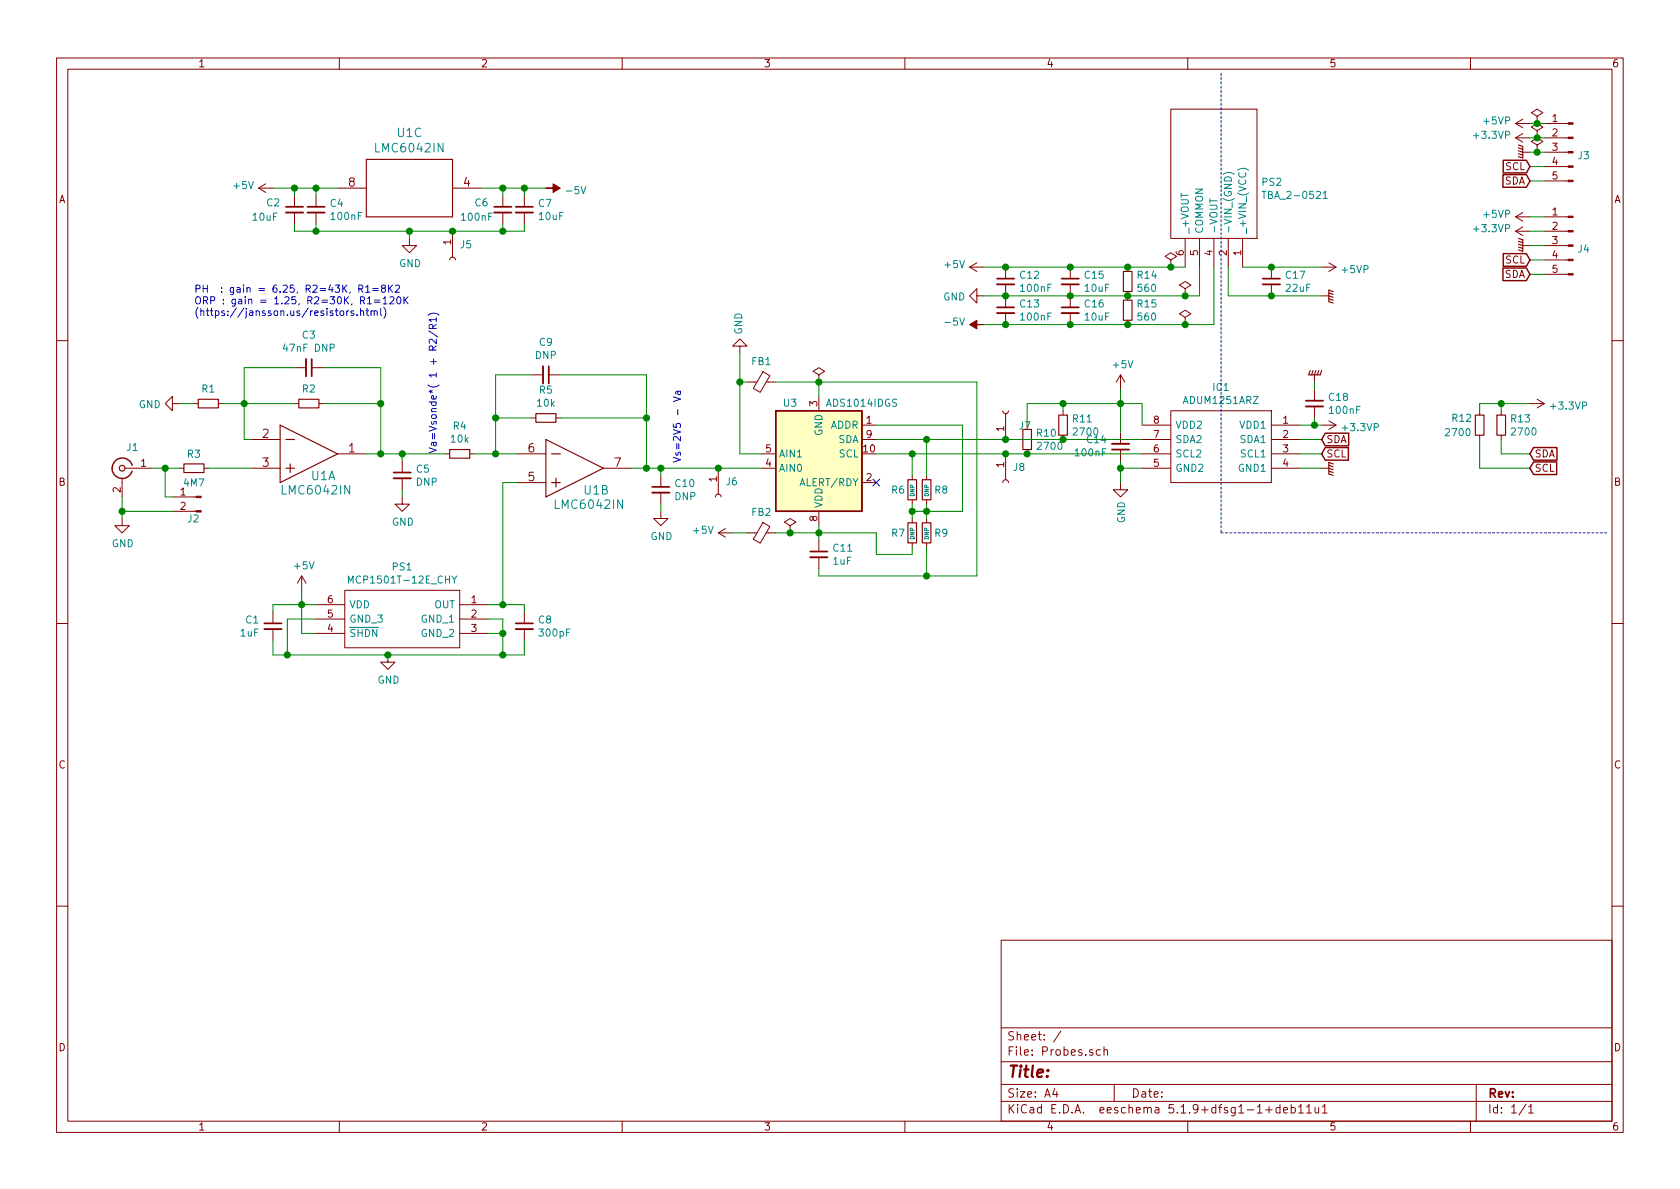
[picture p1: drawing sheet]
EESchema Schematic File Version 4
EELAYER 30 0
EELAYER END
$Descr A4 11693 8268
encoding utf-8
Sheet 1 1
Title ""
Date ""
Rev ""
Comp ""
Comment1 ""
Comment2 ""
Comment3 ""
Comment4 ""
$EndDescr
$Comp
L archive:Connector_Conn_01x05_Male J3
U 1 1
P 10950 1050
F 0 "J3" H 10922 1028 50  0000 R CNN
F 1 "Conn_01x05_Male" H 10922 983 50  0001 R CNN
F 2 "Connector_JST:JST_PH_S5B-PH-K_1x05_P2.00mm_Horizontal" H 10950 1050 50  0001 C CNN
F 3 "~" H 10950 1050 50  0001 C CNN
	1    10950 1050
	-1   0    0    -1  
$EndComp
$Comp
L archive:Connector_Conn_01x05_Male J4
U 1 1
P 10950 1700
F 0 "J4" H 10922 1678 50  0000 R CNN
F 1 "Conn_01x05_Male" H 10922 1633 50  0001 R CNN
F 2 "Connector_JST:JST_PH_S5B-PH-K_1x05_P2.00mm_Horizontal" H 10950 1700 50  0001 C CNN
F 3 "~" H 10950 1700 50  0001 C CNN
	1    10950 1700
	-1   0    0    -1  
$EndComp
$Comp
L archive:SamacSys_Parts_TBA_2-0521 PS2
U 1 1
P 8650 1850
F 0 "PS2" V 9238 1978 50  0000 L CNN
F 1 "TBA_2-0521" V 9147 1978 50  0000 L CNN
F 2 "SamacSys_Parts:TBA20521" H 9800 1950 50  0001 L CNN
F 3 "https://tracopower.com/tba2-datasheet/" H 9800 1850 50  0001 L CNN
F 4 "2 Watt DC/DC converter, industrial, +/-10% input, short circuit protection, unregulated, encapsulated, SIP-7" H 9800 1750 50  0001 L CNN "Description"
F 5 "10.55" H 9800 1650 50  0001 L CNN "Height"
F 6 "495-TBA2-0521" H 9800 1550 50  0001 L CNN "Mouser Part Number"
F 7 "https://www.mouser.co.uk/ProductDetail/TRACO-Power/TBA-2-0521?qs=byeeYqUIh0Njv7FqgI6Czg%3D%3D" H 9800 1450 50  0001 L CNN "Mouser Price/Stock"
F 8 "Traco Power" H 9800 1350 50  0001 L CNN "Manufacturer_Name"
F 9 "TBA 2-0521" H 9800 1250 50  0001 L CNN "Manufacturer_Part_Number"
	1    8650 1850
	0    1    -1   0   
$EndComp
$Comp
L archive:SamacSys_Parts_ADUM1251ARZ IC1
U 1 1
P 9050 2950
F 0 "IC1" H 9600 3215 50  0000 C CNN
F 1 "ADUM1251ARZ" H 9600 3124 50  0000 C CNN
F 2 "SamacSys_Parts:SOIC127P600X175-8N" H 10000 3050 50  0001 L CNN
F 3 "https://datasheet.datasheetarchive.com/originals/distributors/Datasheets-DGA3/264898.pdf" H 10000 2950 50  0001 L CNN
F 4 "Hot Swappable, Dual I2C Isolators" H 10000 2850 50  0001 L CNN "Description"
F 5 "1.75" H 10000 2750 50  0001 L CNN "Height"
F 6 "Analog Devices" H 10000 2650 50  0001 L CNN "Manufacturer_Name"
F 7 "ADUM1251ARZ" H 10000 2550 50  0001 L CNN "Manufacturer_Part_Number"
F 8 "584-ADUM1251ARZ" H 10000 2450 50  0001 L CNN "Mouser Part Number"
F 9 "https://www.mouser.co.uk/ProductDetail/Analog-Devices/ADUM1251ARZ?qs=WIvQP4zGani5W7Ldr0QsZA%3D%3D" H 10000 2350 50  0001 L CNN "Mouser Price/Stock"
F 10 "ADUM1251ARZ" H 10000 2250 50  0001 L CNN "Arrow Part Number"
F 11 "https://www.arrow.com/en/products/adum1251arz/analog-devices?region=nac" H 10000 2150 50  0001 L CNN "Arrow Price/Stock"
	1    9050 2950
	-1   0    0    -1  
$EndComp
$Comp
L archive:Analog_ADC_ADS1014IDGS U3
U 1 1
P 5700 3150
F 0 "U3" H 5500 2800 50  0000 C CNN
F 1 "ADS1014IDGS" H 6000 2800 50  0000 C CNN
F 2 "Package_SO:VSSOP-10_3x3mm_P0.5mm" H 5700 2650 50  0001 C CNN
F 3 "http://www.ti.com/lit/ds/symlink/ads1015.pdf" H 5650 2250 50  0001 C CNN
	1    5700 3150
	1    0    0    1   
$EndComp
$Comp
L archive:LMC6042IN_LMC6042IN_NOPB U1
U 1 1
P 2150 3150
F 0 "U1" H 2250 3000 60  0000 C CNN
F 1 "LMC6042IN" H 2200 2900 60  0000 C CNN
F 2 "Package_DIP:DIP-8_W7.62mm_LongPads" H 2150 3090 60  0001 C CNN
F 3 "" H 2150 3150 60  0000 C CNN
	1    2150 3150
	1    0    0    -1  
$EndComp
$Comp
L archive:LMC6042IN_LMC6042IN_NOPB U1
U 2 1
P 4000 3250
F 0 "U1" H 4150 3100 60  0000 C CNN
F 1 "LMC6042IN" H 4100 3000 60  0000 C CNN
F 2 "Package_DIP:DIP-8_W7.62mm_LongPads" H 4000 3190 60  0001 C CNN
F 3 "" H 4000 3250 60  0000 C CNN
	2    4000 3250
	1    0    0    -1  
$EndComp
$Comp
L archive:Device_Ferrite_Bead_Small FB2
U 1 1
P 5300 3700
F 0 "FB2" V 5155 3700 50  0000 C CNN
F 1 "Ferrite_Bead_Small" V 5154 3700 50  0001 C CNN
F 2 "Inductor_SMD:L_0805_2012Metric_Pad1.15x1.40mm_HandSolder" V 5230 3700 50  0001 C CNN
F 3 "~" H 5300 3700 50  0001 C CNN
	1    5300 3700
	0    1    1    0   
$EndComp
$Comp
L archive:Device_Ferrite_Bead_Small FB1
U 1 1
P 5300 2650
F 0 "FB1" V 5155 2650 50  0000 C CNN
F 1 "Ferrite_Bead_Small" V 5154 2650 50  0001 C CNN
F 2 "Inductor_SMD:L_0805_2012Metric_Pad1.15x1.40mm_HandSolder" V 5230 2650 50  0001 C CNN
F 3 "~" H 5300 2650 50  0001 C CNN
	1    5300 2650
	0    1    1    0   
$EndComp
Text GLabel 10650 1150 0    50   Input ~ 0
SCL
Text GLabel 10650 1250 0    50   Input ~ 0
SDA
$Comp
L archive:power_+5VP #PWR020
U 1 1
P 10650 850
F 0 "#PWR020" H 10650 700 50  0001 C CNN
F 1 "+5VP" V 10665 978 50  0000 L CNN
F 2 "" H 10650 850 50  0001 C CNN
F 3 "" H 10650 850 50  0001 C CNN
	1    10650 850 
	0    -1   -1   0   
$EndComp
$Comp
L archive:power_+3.3VP #PWR021
U 1 1
P 10650 950
F 0 "#PWR021" H 10800 900 50  0001 C CNN
F 1 "+3.3VP" V 10665 1078 50  0000 L CNN
F 2 "" H 10650 950 50  0001 C CNN
F 3 "" H 10650 950 50  0001 C CNN
	1    10650 950 
	0    -1   -1   0   
$EndComp
$Comp
L archive:power_GNDPWR #PWR022
U 1 1
P 10650 1050
F 0 "#PWR022" H 10650 850 50  0001 C CNN
F 1 "GNDPWR" V 10654 941 50  0001 R CNN
F 2 "" H 10650 1000 50  0001 C CNN
F 3 "" H 10650 1000 50  0001 C CNN
	1    10650 1050
	0    1    1    0   
$EndComp
Text GLabel 10650 1800 0    50   Input ~ 0
SCL
Text GLabel 10650 1900 0    50   Input ~ 0
SDA
$Comp
L archive:power_+5VP #PWR023
U 1 1
P 10650 1500
F 0 "#PWR023" H 10650 1350 50  0001 C CNN
F 1 "+5VP" V 10665 1628 50  0000 L CNN
F 2 "" H 10650 1500 50  0001 C CNN
F 3 "" H 10650 1500 50  0001 C CNN
	1    10650 1500
	0    -1   -1   0   
$EndComp
$Comp
L archive:power_+3.3VP #PWR024
U 1 1
P 10650 1600
F 0 "#PWR024" H 10800 1550 50  0001 C CNN
F 1 "+3.3VP" V 10665 1728 50  0000 L CNN
F 2 "" H 10650 1600 50  0001 C CNN
F 3 "" H 10650 1600 50  0001 C CNN
	1    10650 1600
	0    -1   -1   0   
$EndComp
$Comp
L archive:power_GNDPWR #PWR025
U 1 1
P 10650 1700
F 0 "#PWR025" H 10650 1500 50  0001 C CNN
F 1 "GNDPWR" V 10654 1591 50  0001 R CNN
F 2 "" H 10650 1650 50  0001 C CNN
F 3 "" H 10650 1650 50  0001 C CNN
	1    10650 1700
	0    1    1    0   
$EndComp
Wire Wire Line
	10650 1500 10750 1500
Wire Wire Line
	10750 1600 10650 1600
Wire Wire Line
	10650 1700 10750 1700
Wire Wire Line
	10750 1800 10650 1800
Wire Wire Line
	10650 1900 10750 1900
Wire Wire Line
	10650 1250 10750 1250
Wire Wire Line
	10750 1150 10650 1150
Wire Wire Line
	10650 1050 10700 1050
Wire Wire Line
	10650 950  10700 950 
Wire Wire Line
	10750 850  10700 850 
$Comp
L archive:Device_C_Small C12
U 1 1
P 7000 1950
F 0 "C12" H 7092 1996 50  0000 L CNN
F 1 "100nF" H 7092 1905 50  0000 L CNN
F 2 "Capacitor_SMD:C_0805_2012Metric_Pad1.18x1.45mm_HandSolder" H 7000 1950 50  0001 C CNN
F 3 "~" H 7000 1950 50  0001 C CNN
	1    7000 1950
	1    0    0    -1  
$EndComp
$Comp
L archive:Device_C_Small C15
U 1 1
P 7450 1950
F 0 "C15" H 7542 1996 50  0000 L CNN
F 1 "10uF" H 7542 1905 50  0000 L CNN
F 2 "Capacitor_SMD:C_0805_2012Metric_Pad1.18x1.45mm_HandSolder" H 7450 1950 50  0001 C CNN
F 3 "~" H 7450 1950 50  0001 C CNN
	1    7450 1950
	1    0    0    -1  
$EndComp
$Comp
L archive:Device_C_Small C16
U 1 1
P 7450 2150
F 0 "C16" H 7542 2196 50  0000 L CNN
F 1 "10uF" H 7542 2105 50  0000 L CNN
F 2 "Capacitor_SMD:C_0805_2012Metric_Pad1.18x1.45mm_HandSolder" H 7450 2150 50  0001 C CNN
F 3 "~" H 7450 2150 50  0001 C CNN
	1    7450 2150
	1    0    0    -1  
$EndComp
$Comp
L archive:Device_C_Small C13
U 1 1
P 7000 2150
F 0 "C13" H 7092 2196 50  0000 L CNN
F 1 "100nF" H 7092 2105 50  0000 L CNN
F 2 "Capacitor_SMD:C_0805_2012Metric_Pad1.18x1.45mm_HandSolder" H 7000 2150 50  0001 C CNN
F 3 "~" H 7000 2150 50  0001 C CNN
	1    7000 2150
	1    0    0    -1  
$EndComp
$Comp
L archive:Device_C_Small C17
U 1 1
P 8850 1950
F 0 "C17" H 8942 1996 50  0000 L CNN
F 1 "22uF" H 8942 1905 50  0000 L CNN
F 2 "Capacitor_SMD:C_0805_2012Metric_Pad1.18x1.45mm_HandSolder" H 8850 1950 50  0001 C CNN
F 3 "~" H 8850 1950 50  0001 C CNN
	1    8850 1950
	1    0    0    -1  
$EndComp
$Comp
L archive:Device_C_Small C18
U 1 1
P 9150 2800
F 0 "C18" H 9242 2846 50  0000 L CNN
F 1 "100nF" H 9242 2755 50  0000 L CNN
F 2 "Capacitor_SMD:C_0805_2012Metric_Pad1.18x1.45mm_HandSolder" H 9150 2800 50  0001 C CNN
F 3 "~" H 9150 2800 50  0001 C CNN
	1    9150 2800
	1    0    0    -1  
$EndComp
$Comp
L archive:Device_C_Small C14
U 1 1
P 7800 3100
F 0 "C14" H 7891 3054 50  0000 L CNN
F 1 "100nF" H 7891 3145 50  0000 L CNN
F 2 "Capacitor_SMD:C_0805_2012Metric_Pad1.18x1.45mm_HandSolder" H 7800 3100 50  0001 C CNN
F 3 "~" H 7800 3100 50  0001 C CNN
	1    7800 3100
	-1   0    0    1   
$EndComp
$Comp
L archive:Device_C_Small C10
U 1 1
P 4600 3400
F 0 "C10" H 4692 3446 50  0000 L CNN
F 1 "DNP" H 4692 3355 50  0000 L CNN
F 2 "Capacitor_SMD:C_0805_2012Metric_Pad1.18x1.45mm_HandSolder" H 4600 3400 50  0001 C CNN
F 3 "~" H 4600 3400 50  0001 C CNN
	1    4600 3400
	1    0    0    -1  
$EndComp
$Comp
L archive:Device_C_Small C9
U 1 1
P 3800 2600
F 0 "C9" V 3571 2600 50  0000 C CNN
F 1 "DNP" V 3662 2600 50  0000 C CNN
F 2 "Capacitor_SMD:C_0805_2012Metric_Pad1.18x1.45mm_HandSolder" H 3800 2600 50  0001 C CNN
F 3 "~" H 3800 2600 50  0001 C CNN
	1    3800 2600
	0    1    1    0   
$EndComp
$Comp
L archive:Device_C_Small C5
U 1 1
P 2800 3300
F 0 "C5" H 2892 3346 50  0000 L CNN
F 1 "DNP" H 2892 3255 50  0000 L CNN
F 2 "Capacitor_SMD:C_0805_2012Metric_Pad1.18x1.45mm_HandSolder" H 2800 3300 50  0001 C CNN
F 3 "~" H 2800 3300 50  0001 C CNN
	1    2800 3300
	1    0    0    -1  
$EndComp
$Comp
L archive:Device_C_Small C3
U 1 1
P 2150 2550
F 0 "C3" V 1921 2550 50  0000 C CNN
F 1 "47nF DNP" V 2012 2550 50  0000 C CNN
F 2 "Capacitor_SMD:C_0805_2012Metric_Pad1.18x1.45mm_HandSolder" H 2150 2550 50  0001 C CNN
F 3 "~" H 2150 2550 50  0001 C CNN
	1    2150 2550
	0    1    1    0   
$EndComp
$Comp
L archive:Device_C_Small C1
U 1 1
P 1900 4350
F 0 "C1" H 1808 4396 50  0000 R CNN
F 1 "1uF" H 1808 4305 50  0000 R CNN
F 2 "Capacitor_SMD:C_0805_2012Metric_Pad1.18x1.45mm_HandSolder" H 1900 4350 50  0001 C CNN
F 3 "~" H 1900 4350 50  0001 C CNN
	1    1900 4350
	1    0    0    -1  
$EndComp
$Comp
L archive:Device_C_Small C4
U 1 1
P 2200 1450
F 0 "C4" H 2292 1496 50  0000 L CNN
F 1 "100nF" H 2292 1405 50  0000 L CNN
F 2 "Capacitor_SMD:C_0805_2012Metric_Pad1.18x1.45mm_HandSolder" H 2200 1450 50  0001 C CNN
F 3 "~" H 2200 1450 50  0001 C CNN
	1    2200 1450
	1    0    0    -1  
$EndComp
$Comp
L archive:Device_C_Small C2
U 1 1
P 2050 1450
F 0 "C2" H 1850 1500 50  0000 L CNN
F 1 "10uF" H 1750 1400 50  0000 L CNN
F 2 "Capacitor_SMD:C_0805_2012Metric_Pad1.18x1.45mm_HandSolder" H 2050 1450 50  0001 C CNN
F 3 "~" H 2050 1450 50  0001 C CNN
	1    2050 1450
	1    0    0    -1  
$EndComp
$Comp
L archive:Device_C_Small C11
U 1 1
P 5700 3850
F 0 "C11" H 5792 3896 50  0000 L CNN
F 1 "1uF" H 5792 3805 50  0000 L CNN
F 2 "Capacitor_SMD:C_0805_2012Metric_Pad1.18x1.45mm_HandSolder" H 5700 3850 50  0001 C CNN
F 3 "~" H 5700 3850 50  0001 C CNN
	1    5700 3850
	1    0    0    -1  
$EndComp
$Comp
L archive:power_+5VP #PWR016
U 1 1
P 9200 1850
F 0 "#PWR016" H 9200 1700 50  0001 C CNN
F 1 "+5VP" V 9215 1978 50  0000 L CNN
F 2 "" H 9200 1850 50  0001 C CNN
F 3 "" H 9200 1850 50  0001 C CNN
	1    9200 1850
	0    1    1    0   
$EndComp
$Comp
L archive:power_GNDPWR #PWR017
U 1 1
P 9200 2050
F 0 "#PWR017" H 9200 1850 50  0001 C CNN
F 1 "GNDPWR" V 9205 1942 50  0001 R CNN
F 2 "" H 9200 2000 50  0001 C CNN
F 3 "" H 9200 2000 50  0001 C CNN
	1    9200 2050
	0    -1   -1   0   
$EndComp
Wire Wire Line
	9200 1850 8850 1850
Wire Wire Line
	8850 1850 8650 1850
Connection ~ 8850 1850
Wire Wire Line
	8550 1850 8550 2050
Wire Wire Line
	8550 2050 8850 2050
Wire Wire Line
	8850 2050 9200 2050
Connection ~ 8850 2050
Wire Wire Line
	7450 2050 7850 2050
Wire Wire Line
	7450 2250 7850 2250
Connection ~ 7450 2050
Wire Wire Line
	8350 1850 8350 2050
Wire Wire Line
	8450 1850 8450 2250
Wire Wire Line
	8250 1850 8150 1850
Wire Wire Line
	7450 1850 7000 1850
Connection ~ 7450 1850
Wire Wire Line
	7000 2050 7450 2050
Connection ~ 7000 2050
Wire Wire Line
	7450 2250 7000 2250
Connection ~ 7450 2250
Text GLabel 9200 3050 2    50   Input ~ 0
SDA
Text GLabel 9200 3150 2    50   Input ~ 0
SCL
$Comp
L archive:power_GNDPWR #PWR019
U 1 1
P 9200 3250
F 0 "#PWR019" H 9200 3050 50  0001 C CNN
F 1 "GNDPWR" V 9205 3142 50  0001 R CNN
F 2 "" H 9200 3200 50  0001 C CNN
F 3 "" H 9200 3200 50  0001 C CNN
	1    9200 3250
	0    -1   -1   0   
$EndComp
$Comp
L archive:power_+3.3VP #PWR018
U 1 1
P 9200 2950
F 0 "#PWR018" H 9350 2900 50  0001 C CNN
F 1 "+3.3VP" V 9215 3078 50  0000 L CNN
F 2 "" H 9200 2950 50  0001 C CNN
F 3 "" H 9200 2950 50  0001 C CNN
	1    9200 2950
	0    1    1    0   
$EndComp
$Comp
L archive:power_GNDPWR #PWR015
U 1 1
P 9150 2650
F 0 "#PWR015" H 9150 2450 50  0001 C CNN
F 1 "GNDPWR" H 9155 2495 50  0001 C CNN
F 2 "" H 9150 2600 50  0001 C CNN
F 3 "" H 9150 2600 50  0001 C CNN
	1    9150 2650
	-1   0    0    1   
$EndComp
Wire Wire Line
	9050 2950 9150 2950
Wire Wire Line
	9150 2900 9150 2950
Connection ~ 9150 2950
Wire Wire Line
	9150 2950 9200 2950
Wire Wire Line
	9150 2700 9150 2650
Wire Wire Line
	9200 3050 9050 3050
Wire Wire Line
	9050 3150 9200 3150
Wire Wire Line
	9200 3250 9050 3250
Wire Notes Line
	8500 500  8500 3700
Wire Notes Line
	8500 3700 11200 3700
$Comp
L archive:power_+5V #PWR011
U 1 1
P 6850 1850
F 0 "#PWR011" H 6850 1700 50  0001 C CNN
F 1 "+5V" V 6865 1978 50  0000 L CNN
F 2 "" H 6850 1850 50  0001 C CNN
F 3 "" H 6850 1850 50  0001 C CNN
	1    6850 1850
	0    -1   -1   0   
$EndComp
$Comp
L archive:power_GND #PWR012
U 1 1
P 6850 2050
F 0 "#PWR012" H 6850 1800 50  0001 C CNN
F 1 "GND" V 6855 1922 50  0000 R CNN
F 2 "" H 6850 2050 50  0001 C CNN
F 3 "" H 6850 2050 50  0001 C CNN
	1    6850 2050
	0    1    1    0   
$EndComp
$Comp
L archive:power_-5V #PWR013
U 1 1
P 6850 2250
F 0 "#PWR013" H 6850 2350 50  0001 C CNN
F 1 "-5V" V 6865 2378 50  0000 L CNN
F 2 "" H 6850 2250 50  0001 C CNN
F 3 "" H 6850 2250 50  0001 C CNN
	1    6850 2250
	0    -1   -1   0   
$EndComp
Wire Wire Line
	6850 2250 7000 2250
Connection ~ 7000 2250
Wire Wire Line
	7000 2050 6850 2050
Wire Wire Line
	6850 1850 7000 1850
Connection ~ 7000 1850
$Comp
L archive:power_+5V #PWR014
U 1 1
P 7800 2700
F 0 "#PWR014" H 7800 2550 50  0001 C CNN
F 1 "+5V" H 7815 2873 50  0000 C CNN
F 2 "" H 7800 2700 50  0001 C CNN
F 3 "" H 7800 2700 50  0001 C CNN
	1    7800 2700
	1    0    0    -1  
$EndComp
$Comp
L archive:Device_R_Small R11
U 1 1
P 7400 2950
F 0 "R11" H 7459 2996 50  0000 L CNN
F 1 "2700" H 7459 2905 50  0000 L CNN
F 2 "Resistor_SMD:R_0805_2012Metric_Pad1.20x1.40mm_HandSolder" H 7400 2950 50  0001 C CNN
F 3 "~" H 7400 2950 50  0001 C CNN
	1    7400 2950
	1    0    0    -1  
$EndComp
$Comp
L archive:Device_R_Small R10
U 1 1
P 7150 3050
F 0 "R10" H 7209 3096 50  0000 L CNN
F 1 "2700" H 7209 3005 50  0000 L CNN
F 2 "Resistor_SMD:R_0805_2012Metric_Pad1.20x1.40mm_HandSolder" H 7150 3050 50  0001 C CNN
F 3 "~" H 7150 3050 50  0001 C CNN
	1    7150 3050
	1    0    0    -1  
$EndComp
Wire Wire Line
	7950 2950 7950 2800
Wire Wire Line
	7150 2800 7150 2950
Wire Wire Line
	7400 2850 7400 2800
Connection ~ 7400 2800
Wire Wire Line
	7400 2800 7150 2800
Wire Wire Line
	7800 2700 7800 2800
Connection ~ 7800 2800
Wire Wire Line
	7800 2800 7400 2800
Wire Wire Line
	7800 3000 7800 2800
Wire Wire Line
	7800 2800 7950 2800
Wire Wire Line
	7800 3200 7800 3250
Wire Wire Line
	7800 3250 7950 3250
Wire Wire Line
	7950 3150 7150 3150
Wire Wire Line
	7400 3050 7950 3050
$Comp
L archive:Device_R_Small R6
U 1 1
P 6350 3400
F 0 "R6" H 6200 3400 50  0000 L CNN
F 1 "DNP" V 6350 3350 28  0000 L CNN
F 2 "Resistor_SMD:R_0805_2012Metric_Pad1.20x1.40mm_HandSolder" H 6350 3400 50  0001 C CNN
F 3 "~" H 6350 3400 50  0001 C CNN
	1    6350 3400
	1    0    0    -1  
$EndComp
$Comp
L archive:Device_R_Small R7
U 1 1
P 6350 3700
F 0 "R7" H 6200 3700 50  0000 L CNN
F 1 "DNP" V 6350 3650 28  0000 L CNN
F 2 "Resistor_SMD:R_0805_2012Metric_Pad1.20x1.40mm_HandSolder" H 6350 3700 50  0001 C CNN
F 3 "~" H 6350 3700 50  0001 C CNN
	1    6350 3700
	1    0    0    -1  
$EndComp
$Comp
L archive:Device_R_Small R9
U 1 1
P 6450 3700
F 0 "R9" H 6500 3700 50  0000 L CNN
F 1 "DNP" V 6450 3650 28  0000 L CNN
F 2 "Resistor_SMD:R_0805_2012Metric_Pad1.20x1.40mm_HandSolder" H 6450 3700 50  0001 C CNN
F 3 "~" H 6450 3700 50  0001 C CNN
	1    6450 3700
	1    0    0    -1  
$EndComp
$Comp
L archive:Device_R_Small R8
U 1 1
P 6450 3400
F 0 "R8" H 6500 3400 50  0000 L CNN
F 1 "DNP" V 6450 3350 28  0000 L CNN
F 2 "Resistor_SMD:R_0805_2012Metric_Pad1.20x1.40mm_HandSolder" H 6450 3400 50  0001 C CNN
F 3 "~" H 6450 3400 50  0001 C CNN
	1    6450 3400
	1    0    0    -1  
$EndComp
NoConn ~ 6100 3350
Wire Wire Line
	6350 3600 6350 3550
Wire Wire Line
	6450 3500 6450 3550
Wire Wire Line
	6350 3550 6450 3550
Connection ~ 6350 3550
Wire Wire Line
	6350 3550 6350 3500
Connection ~ 6450 3550
Wire Wire Line
	6450 3550 6450 3600
Connection ~ 7150 3150
Wire Wire Line
	6100 3050 6450 3050
Connection ~ 7400 3050
Wire Wire Line
	6450 3550 6700 3550
Wire Wire Line
	6700 3550 6700 2950
Wire Wire Line
	6700 2950 6100 2950
Wire Wire Line
	6350 3300 6350 3150
Wire Wire Line
	6100 3150 6350 3150
Connection ~ 6350 3150
Wire Wire Line
	6450 3300 6450 3050
Connection ~ 6450 3050
Wire Wire Line
	5700 2750 5700 2650
Wire Wire Line
	5700 2650 6800 2650
Wire Wire Line
	6800 2650 6800 4000
Wire Wire Line
	6800 4000 6450 4000
Wire Wire Line
	6450 4000 6450 3800
$Comp
L archive:power_GND #PWR010
U 1 1
P 5150 2450
F 0 "#PWR010" H 5150 2200 50  0001 C CNN
F 1 "GND" V 5155 2322 50  0000 R CNN
F 2 "" H 5150 2450 50  0001 C CNN
F 3 "" H 5150 2450 50  0001 C CNN
	1    5150 2450
	-1   0    0    1   
$EndComp
$Comp
L archive:power_+5V #PWR09
U 1 1
P 5100 3700
F 0 "#PWR09" H 5100 3550 50  0001 C CNN
F 1 "+5V" V 5115 3828 50  0000 L CNN
F 2 "" H 5100 3700 50  0001 C CNN
F 3 "" H 5100 3700 50  0001 C CNN
	1    5100 3700
	0    -1   -1   0   
$EndComp
Wire Wire Line
	5400 2650 5700 2650
Connection ~ 5700 2650
Wire Wire Line
	5100 3700 5200 3700
Wire Wire Line
	5400 3700 5500 3700
Wire Wire Line
	5700 3650 5700 3700
Connection ~ 5700 3700
Wire Wire Line
	5700 3700 5700 3750
Wire Wire Line
	6350 3800 6350 3850
Wire Wire Line
	6350 3850 6100 3850
Wire Wire Line
	6100 3850 6100 3700
Wire Wire Line
	6100 3700 5700 3700
Wire Wire Line
	5700 3950 5700 4000
Wire Wire Line
	5700 4000 6450 4000
Connection ~ 6450 4000
$Comp
L archive:Device_C_Small C6
U 1 1
P 3500 1450
F 0 "C6" H 3300 1500 50  0000 L CNN
F 1 "100nF" H 3200 1400 50  0000 L CNN
F 2 "Capacitor_SMD:C_0805_2012Metric_Pad1.18x1.45mm_HandSolder" H 3500 1450 50  0001 C CNN
F 3 "~" H 3500 1450 50  0001 C CNN
	1    3500 1450
	1    0    0    -1  
$EndComp
$Comp
L archive:Device_C_Small C7
U 1 1
P 3650 1450
F 0 "C7" H 3742 1496 50  0000 L CNN
F 1 "10uF" H 3742 1405 50  0000 L CNN
F 2 "Capacitor_SMD:C_0805_2012Metric_Pad1.18x1.45mm_HandSolder" H 3650 1450 50  0001 C CNN
F 3 "~" H 3650 1450 50  0001 C CNN
	1    3650 1450
	1    0    0    -1  
$EndComp
$Comp
L archive:power_+5V #PWR03
U 1 1
P 1900 1300
F 0 "#PWR03" H 1900 1150 50  0001 C CNN
F 1 "+5V" V 1915 1428 50  0000 L CNN
F 2 "" H 1900 1300 50  0001 C CNN
F 3 "" H 1900 1300 50  0001 C CNN
	1    1900 1300
	0    -1   -1   0   
$EndComp
$Comp
L archive:power_-5V #PWR07
U 1 1
P 3800 1300
F 0 "#PWR07" H 3800 1400 50  0001 C CNN
F 1 "-5V" V 3815 1428 50  0000 L CNN
F 2 "" H 3800 1300 50  0001 C CNN
F 3 "" H 3800 1300 50  0001 C CNN
	1    3800 1300
	0    1    1    0   
$EndComp
Wire Wire Line
	1900 1300 2050 1300
Wire Wire Line
	2200 1350 2200 1300
Connection ~ 2200 1300
Wire Wire Line
	2200 1300 2350 1300
Wire Wire Line
	2050 1350 2050 1300
Connection ~ 2050 1300
Wire Wire Line
	2050 1300 2200 1300
Wire Wire Line
	3350 1300 3500 1300
Wire Wire Line
	3650 1350 3650 1300
Connection ~ 3650 1300
Wire Wire Line
	3650 1300 3800 1300
Wire Wire Line
	3500 1350 3500 1300
Connection ~ 3500 1300
Wire Wire Line
	3500 1300 3650 1300
Wire Wire Line
	2050 1550 2050 1600
Wire Wire Line
	2050 1600 2200 1600
Wire Wire Line
	3650 1600 3650 1550
Wire Wire Line
	3500 1550 3500 1600
Connection ~ 3500 1600
Wire Wire Line
	3500 1600 3650 1600
Wire Wire Line
	2200 1550 2200 1600
Connection ~ 2200 1600
Wire Wire Line
	2200 1600 2850 1600
$Comp
L archive:power_GND #PWR06
U 1 1
P 2850 1650
F 0 "#PWR06" H 2850 1400 50  0001 C CNN
F 1 "GND" H 2855 1477 50  0000 C CNN
F 2 "" H 2850 1650 50  0001 C CNN
F 3 "" H 2850 1650 50  0001 C CNN
	1    2850 1650
	1    0    0    -1  
$EndComp
Wire Wire Line
	2850 1650 2850 1600
Connection ~ 2850 1600
Wire Wire Line
	2850 1600 3150 1600
$Comp
L archive:Device_R_Small R4
U 1 1
P 3200 3150
F 0 "R4" V 3004 3150 50  0000 C CNN
F 1 "10k" V 3095 3150 50  0000 C CNN
F 2 "Resistor_SMD:R_0805_2012Metric_Pad1.20x1.40mm_HandSolder" H 3200 3150 50  0001 C CNN
F 3 "~" H 3200 3150 50  0001 C CNN
	1    3200 3150
	0    1    1    0   
$EndComp
$Comp
L archive:Device_R_Small R5
U 1 1
P 3800 2900
F 0 "R5" V 3604 2900 50  0000 C CNN
F 1 "10k" V 3695 2900 50  0000 C CNN
F 2 "Resistor_SMD:R_0805_2012Metric_Pad1.20x1.40mm_HandSolder" H 3800 2900 50  0001 C CNN
F 3 "~" H 3800 2900 50  0001 C CNN
	1    3800 2900
	0    1    1    0   
$EndComp
$Comp
L archive:Device_R_Small R2
U 1 1
P 2150 2800
F 0 "R2" V 2046 2800 50  0000 C CNN
F 1 "43k" V 2045 2800 50  0001 C CNN
F 2 "Resistor_SMD:R_0805_2012Metric_Pad1.20x1.40mm_HandSolder" H 2150 2800 50  0001 C CNN
F 3 "~" H 2150 2800 50  0001 C CNN
	1    2150 2800
	0    1    1    0   
$EndComp
$Comp
L archive:Device_R_Small R3
U 1 1
P 1350 3250
F 0 "R3" V 1250 3250 50  0000 C CNN
F 1 "4M7" V 1450 3250 50  0000 C CNN
F 2 "Resistor_SMD:R_0805_2012Metric_Pad1.20x1.40mm_HandSolder" H 1350 3250 50  0001 C CNN
F 3 "~" H 1350 3250 50  0001 C CNN
	1    1350 3250
	0    1    1    0   
$EndComp
$Comp
L archive:Connector_Conn_Coaxial J1
U 1 1
P 850 3250
F 0 "J1" H 778 3397 50  0000 C CNN
F 1 "Conn_Coaxial" H 778 3397 50  0001 C CNN
F 2 "Connector_Coaxial:BNC_Amphenol_B6252HB-NPP3G-50_Horizontal" H 850 3250 50  0001 C CNN
F 3 " ~" H 850 3250 50  0001 C CNN
	1    850  3250
	-1   0    0    -1  
$EndComp
$Comp
L archive:Connector_Conn_01x02_Male J2
U 1 1
P 1400 3450
F 0 "J2" H 1500 3300 50  0000 R CNN
F 1 "Conn_01x02_Male" H 1372 3333 50  0001 R CNN
F 2 "Connector_PinHeader_2.54mm:PinHeader_1x02_P2.54mm_Vertical" H 1400 3450 50  0001 C CNN
F 3 "~" H 1400 3450 50  0001 C CNN
	1    1400 3450
	-1   0    0    -1  
$EndComp
Wire Wire Line
	1050 3250 1150 3250
Wire Wire Line
	1450 3250 1750 3250
Wire Wire Line
	1200 3450 1150 3450
Wire Wire Line
	1150 3450 1150 3250
Connection ~ 1150 3250
Wire Wire Line
	1150 3250 1250 3250
Wire Wire Line
	1200 3550 850  3550
Wire Wire Line
	850  3550 850  3450
$Comp
L archive:power_GND #PWR01
U 1 1
P 850 3600
F 0 "#PWR01" H 850 3350 50  0001 C CNN
F 1 "GND" H 855 3427 50  0000 C CNN
F 2 "" H 850 3600 50  0001 C CNN
F 3 "" H 850 3600 50  0001 C CNN
	1    850  3600
	1    0    0    -1  
$EndComp
Wire Wire Line
	850  3600 850  3550
Connection ~ 850  3550
$Comp
L archive:Device_R_Small R1
U 1 1
P 1450 2800
F 0 "R1" V 1346 2800 50  0000 C CNN
F 1 "8k2" V 1345 2800 50  0001 C CNN
F 2 "Resistor_SMD:R_0805_2012Metric_Pad1.20x1.40mm_HandSolder" H 1450 2800 50  0001 C CNN
F 3 "~" H 1450 2800 50  0001 C CNN
	1    1450 2800
	0    1    1    0   
$EndComp
$Comp
L archive:power_GND #PWR02
U 1 1
P 1250 2800
F 0 "#PWR02" H 1250 2550 50  0001 C CNN
F 1 "GND" V 1255 2672 50  0000 R CNN
F 2 "" H 1250 2800 50  0001 C CNN
F 3 "" H 1250 2800 50  0001 C CNN
	1    1250 2800
	0    1    1    0   
$EndComp
Wire Wire Line
	2550 3150 2650 3150
Wire Wire Line
	2800 3200 2800 3150
Connection ~ 2800 3150
Wire Wire Line
	2800 3150 3100 3150
Wire Wire Line
	3300 3150 3450 3150
Wire Wire Line
	1250 2800 1350 2800
Wire Wire Line
	1550 2800 1700 2800
Wire Wire Line
	2250 2800 2650 2800
Wire Wire Line
	2650 2800 2650 3150
Connection ~ 2650 3150
Wire Wire Line
	2650 3150 2800 3150
Wire Wire Line
	2650 2800 2650 2550
Wire Wire Line
	2650 2550 2250 2550
Connection ~ 2650 2800
Wire Wire Line
	1700 3050 1700 2800
Wire Wire Line
	1700 3050 1750 3050
Connection ~ 1700 2800
Wire Wire Line
	1700 2800 2050 2800
Wire Wire Line
	2050 2550 1700 2550
Wire Wire Line
	1700 2550 1700 2800
$Comp
L archive:power_GND #PWR05
U 1 1
P 2800 3450
F 0 "#PWR05" H 2800 3200 50  0001 C CNN
F 1 "GND" H 2805 3277 50  0000 C CNN
F 2 "" H 2800 3450 50  0001 C CNN
F 3 "" H 2800 3450 50  0001 C CNN
	1    2800 3450
	1    0    0    -1  
$EndComp
Wire Wire Line
	2800 3450 2800 3400
Wire Wire Line
	3700 2900 3450 2900
Wire Wire Line
	3450 2900 3450 3150
Connection ~ 3450 3150
Wire Wire Line
	3450 3150 3600 3150
Wire Wire Line
	3700 2600 3450 2600
Wire Wire Line
	3450 2600 3450 2900
Connection ~ 3450 2900
Wire Wire Line
	4400 3250 4500 3250
Wire Wire Line
	4500 3250 4500 2900
Wire Wire Line
	4500 2600 3900 2600
Wire Wire Line
	3900 2900 4500 2900
Connection ~ 4500 2900
Wire Wire Line
	4500 2900 4500 2600
$Comp
L archive:SamacSys_Parts_MCP1501T-12E_CHY PS1
U 1 1
P 3400 4200
F 0 "PS1" H 4000 4465 50  0000 C CNN
F 1 "MCP1501T-12E_CHY" H 4000 4374 50  0000 C CNN
F 2 "Package_TO_SOT_SMD:SOT-23-6_Handsoldering" H 4450 4300 50  0001 L CNN
F 3 "http://ww1.microchip.com/downloads/en/DeviceDoc/20005474E.pdf" H 4450 4200 50  0001 L CNN
F 4 "Voltage References 1.25V" H 4450 4100 50  0001 L CNN "Description"
F 5 "1.45" H 4450 4000 50  0001 L CNN "Height"
F 6 "579-MCP1501T-12E/CHY" H 4450 3900 50  0001 L CNN "Mouser Part Number"
F 7 "https://www.mouser.co.uk/ProductDetail/Microchip-Technology/MCP1501T-12E-CHY?qs=8cKuZ6Ok2lamQ4O6vH%252BrsA%3D%3D" H 4450 3800 50  0001 L CNN "Mouser Price/Stock"
F 8 "Microchip" H 4450 3700 50  0001 L CNN "Manufacturer_Name"
F 9 "MCP1501T-12E/CHY" H 4450 3600 50  0001 L CNN "Manufacturer_Part_Number"
	1    3400 4200
	-1   0    0    -1  
$EndComp
$Comp
L archive:power_+5V #PWR04
U 1 1
P 2100 4100
F 0 "#PWR04" H 2100 3950 50  0001 C CNN
F 1 "+5V" H 2115 4273 50  0000 C CNN
F 2 "" H 2100 4100 50  0001 C CNN
F 3 "" H 2100 4100 50  0001 C CNN
	1    2100 4100
	1    0    0    -1  
$EndComp
Wire Wire Line
	2200 4400 2100 4400
Wire Wire Line
	2100 4400 2100 4200
Wire Wire Line
	2100 4200 2200 4200
Wire Wire Line
	2100 4100 2100 4200
Connection ~ 2100 4200
Wire Wire Line
	1900 4250 1900 4200
Wire Wire Line
	1900 4200 2100 4200
Wire Wire Line
	2200 4300 2000 4300
Wire Wire Line
	2000 4300 2000 4550
Wire Wire Line
	2000 4550 1900 4550
Wire Wire Line
	1900 4550 1900 4450
Wire Wire Line
	3400 4400 3500 4400
Wire Wire Line
	3500 4400 3500 4550
Connection ~ 2000 4550
Wire Wire Line
	3400 4300 3500 4300
Wire Wire Line
	3500 4300 3500 4400
Connection ~ 3500 4400
Wire Wire Line
	3400 4200 3500 4200
Wire Wire Line
	3600 3350 3500 3350
Wire Wire Line
	3500 3350 3500 4200
$Comp
L archive:Device_C_Small C8
U 1 1
P 3650 4350
F 0 "C8" H 3742 4396 50  0000 L CNN
F 1 "300pF" H 3742 4305 50  0000 L CNN
F 2 "Capacitor_SMD:C_0805_2012Metric_Pad1.18x1.45mm_HandSolder" H 3650 4350 50  0001 C CNN
F 3 "~" H 3650 4350 50  0001 C CNN
	1    3650 4350
	1    0    0    -1  
$EndComp
Wire Wire Line
	3650 4250 3650 4200
Wire Wire Line
	3650 4200 3500 4200
Connection ~ 3500 4200
Wire Wire Line
	3650 4450 3650 4550
Wire Wire Line
	3650 4550 3500 4550
Connection ~ 3500 4550
Wire Wire Line
	5300 3150 5150 3150
Wire Wire Line
	5150 3150 5150 2650
Wire Wire Line
	5150 2650 5200 2650
$Comp
L archive:power_GND #PWR08
U 1 1
P 4600 3550
F 0 "#PWR08" H 4600 3300 50  0001 C CNN
F 1 "GND" H 4605 3377 50  0000 C CNN
F 2 "" H 4600 3550 50  0001 C CNN
F 3 "" H 4600 3550 50  0001 C CNN
	1    4600 3550
	1    0    0    -1  
$EndComp
Wire Wire Line
	5300 3250 5000 3250
Connection ~ 4500 3250
Wire Wire Line
	4600 3500 4600 3550
Wire Wire Line
	4600 3300 4600 3250
Connection ~ 4600 3250
Wire Wire Line
	4600 3250 4500 3250
Text Notes 1350 2200 0    50   ~ 0
PH  : gain = 6.25, R2=43K, R1=8K2\nORP : gain = 1.25, R2=30K, R1=120K\n(https://jansson.us/resistors.html)
Text Notes 4750 2700 3    50   ~ 0
Vs=2V5 - Va
Text Notes 3050 3150 1    50   ~ 0
Va=Vsonde*( 1 + R2/R1)
Wire Wire Line
	5150 2450 5150 2650
Connection ~ 5150 2650
$Comp
L archive:power_PWR_FLAG #FLG0101
U 1 1
P 8250 2250
F 0 "#FLG0101" H 8250 2325 50  0001 C CNN
F 1 "PWR_FLAG" H 8250 2423 50  0001 C CNN
F 2 "" H 8250 2250 50  0001 C CNN
F 3 "~" H 8250 2250 50  0001 C CNN
	1    8250 2250
	1    0    0    -1  
$EndComp
$Comp
L archive:power_PWR_FLAG #FLG0102
U 1 1
P 10700 850
F 0 "#FLG0102" H 10700 925 50  0001 C CNN
F 1 "PWR_FLAG" H 10700 1023 50  0001 C CNN
F 2 "" H 10700 850 50  0001 C CNN
F 3 "~" H 10700 850 50  0001 C CNN
	1    10700 850 
	1    0    0    -1  
$EndComp
Connection ~ 10700 850 
Wire Wire Line
	10700 850  10650 850 
$Comp
L archive:power_PWR_FLAG #FLG0103
U 1 1
P 10700 950
F 0 "#FLG0103" H 10700 1025 50  0001 C CNN
F 1 "PWR_FLAG" H 10700 1123 50  0001 C CNN
F 2 "" H 10700 950 50  0001 C CNN
F 3 "~" H 10700 950 50  0001 C CNN
	1    10700 950 
	1    0    0    -1  
$EndComp
Connection ~ 10700 950 
Wire Wire Line
	10700 950  10750 950 
$Comp
L archive:power_PWR_FLAG #FLG0104
U 1 1
P 10700 1050
F 0 "#FLG0104" H 10700 1125 50  0001 C CNN
F 1 "PWR_FLAG" H 10700 1223 50  0001 C CNN
F 2 "" H 10700 1050 50  0001 C CNN
F 3 "~" H 10700 1050 50  0001 C CNN
	1    10700 1050
	1    0    0    -1  
$EndComp
Connection ~ 10700 1050
Wire Wire Line
	10700 1050 10750 1050
$Comp
L archive:power_PWR_FLAG #FLG0105
U 1 1
P 8150 1850
F 0 "#FLG0105" H 8150 1925 50  0001 C CNN
F 1 "PWR_FLAG" H 8150 2023 50  0001 C CNN
F 2 "" H 8150 1850 50  0001 C CNN
F 3 "~" H 8150 1850 50  0001 C CNN
	1    8150 1850
	1    0    0    -1  
$EndComp
Connection ~ 8150 1850
Wire Wire Line
	8150 1850 7850 1850
$Comp
L archive:power_PWR_FLAG #FLG0106
U 1 1
P 8250 2050
F 0 "#FLG0106" H 8250 2125 50  0001 C CNN
F 1 "PWR_FLAG" H 8250 2223 50  0001 C CNN
F 2 "" H 8250 2050 50  0001 C CNN
F 3 "~" H 8250 2050 50  0001 C CNN
	1    8250 2050
	1    0    0    -1  
$EndComp
Connection ~ 8250 2050
Wire Wire Line
	8250 2050 8350 2050
Connection ~ 8250 2250
Wire Wire Line
	8250 2250 8450 2250
$Comp
L archive:power_PWR_FLAG #FLG0107
U 1 1
P 5700 2650
F 0 "#FLG0107" H 5700 2725 50  0001 C CNN
F 1 "PWR_FLAG" H 5700 2823 50  0001 C CNN
F 2 "" H 5700 2650 50  0001 C CNN
F 3 "~" H 5700 2650 50  0001 C CNN
	1    5700 2650
	1    0    0    -1  
$EndComp
$Comp
L archive:power_PWR_FLAG #FLG0108
U 1 1
P 5500 3700
F 0 "#FLG0108" H 5500 3775 50  0001 C CNN
F 1 "PWR_FLAG" H 5500 3873 50  0001 C CNN
F 2 "" H 5500 3700 50  0001 C CNN
F 3 "~" H 5500 3700 50  0001 C CNN
	1    5500 3700
	1    0    0    -1  
$EndComp
Connection ~ 5500 3700
Wire Wire Line
	5500 3700 5700 3700
$Comp
L archive:LMC6042IN_LMC6042IN_NOPB U1
U 3 1
P 2850 1300
F 0 "U1" H 2850 1688 60  0000 C CNN
F 1 "LMC6042IN" H 2850 1582 60  0000 C CNN
F 2 "Package_DIP:DIP-8_W7.62mm_LongPads" H 2850 1240 60  0001 C CNN
F 3 "" H 2850 1300 60  0000 C CNN
	3    2850 1300
	1    0    0    -1  
$EndComp
Wire Wire Line
	6350 3150 7000 3150
Wire Wire Line
	6450 3050 7000 3050
$Comp
L archive:power_GND #PWR0101
U 1 1
P 7800 3350
F 0 "#PWR0101" H 7800 3100 50  0001 C CNN
F 1 "GND" V 7805 3222 50  0000 R CNN
F 2 "" H 7800 3350 50  0001 C CNN
F 3 "" H 7800 3350 50  0001 C CNN
	1    7800 3350
	1    0    0    -1  
$EndComp
Wire Wire Line
	7800 3350 7800 3250
Connection ~ 7800 3250
$Comp
L archive:Device_R_Small R13
U 1 1
P 10450 2950
F 0 "R13" H 10509 2996 50  0000 L CNN
F 1 "2700" H 10509 2905 50  0000 L CNN
F 2 "Resistor_SMD:R_0805_2012Metric_Pad1.20x1.40mm_HandSolder" H 10450 2950 50  0001 C CNN
F 3 "~" H 10450 2950 50  0001 C CNN
	1    10450 2950
	1    0    0    -1  
$EndComp
$Comp
L archive:Device_R_Small R12
U 1 1
P 10300 2950
F 0 "R12" H 10100 3000 50  0000 L CNN
F 1 "2700" H 10050 2900 50  0000 L CNN
F 2 "Resistor_SMD:R_0805_2012Metric_Pad1.20x1.40mm_HandSolder" H 10300 2950 50  0001 C CNN
F 3 "~" H 10300 2950 50  0001 C CNN
	1    10300 2950
	1    0    0    -1  
$EndComp
Text GLabel 10650 3150 2    50   Input ~ 0
SDA
Text GLabel 10650 3250 2    50   Input ~ 0
SCL
$Comp
L archive:power_+3.3VP #PWR0102
U 1 1
P 10650 2800
F 0 "#PWR0102" H 10800 2750 50  0001 C CNN
F 1 "+3.3VP" V 10665 2928 50  0000 L CNN
F 2 "" H 10650 2800 50  0001 C CNN
F 3 "" H 10650 2800 50  0001 C CNN
	1    10650 2800
	0    1    1    0   
$EndComp
Wire Wire Line
	10650 2800 10450 2800
Wire Wire Line
	10300 2800 10300 2850
Wire Wire Line
	10450 2850 10450 2800
Connection ~ 10450 2800
Wire Wire Line
	10450 2800 10300 2800
Wire Wire Line
	10300 3050 10300 3250
Wire Wire Line
	10300 3250 10650 3250
Wire Wire Line
	10650 3150 10450 3150
Wire Wire Line
	10450 3150 10450 3050
$Comp
L archive:power_GND #PWR0103
U 1 1
P 2700 4550
F 0 "#PWR0103" H 2700 4300 50  0001 C CNN
F 1 "GND" H 2705 4377 50  0000 C CNN
F 2 "" H 2700 4550 50  0001 C CNN
F 3 "" H 2700 4550 50  0001 C CNN
	1    2700 4550
	1    0    0    -1  
$EndComp
Connection ~ 2700 4550
Wire Wire Line
	2700 4550 2000 4550
$Comp
L archive:Device_R_Small R14
U 1 1
P 7850 1950
F 0 "R14" H 7909 1996 50  0000 L CNN
F 1 "560" H 7909 1905 50  0000 L CNN
F 2 "Resistor_SMD:R_0805_2012Metric_Pad1.20x1.40mm_HandSolder" H 7850 1950 50  0001 C CNN
F 3 "~" H 7850 1950 50  0001 C CNN
	1    7850 1950
	1    0    0    -1  
$EndComp
Connection ~ 7850 1850
Wire Wire Line
	7850 1850 7450 1850
Connection ~ 7850 2050
Wire Wire Line
	7850 2050 8250 2050
$Comp
L archive:Device_R_Small R15
U 1 1
P 7850 2150
F 0 "R15" H 7909 2196 50  0000 L CNN
F 1 "560" H 7909 2105 50  0000 L CNN
F 2 "Resistor_SMD:R_0805_2012Metric_Pad1.20x1.40mm_HandSolder" H 7850 2150 50  0001 C CNN
F 3 "~" H 7850 2150 50  0001 C CNN
	1    7850 2150
	1    0    0    -1  
$EndComp
Connection ~ 7850 2250
Wire Wire Line
	7850 2250 8250 2250
$Comp
L archive:Connector_Conn_01x01_Female J8
U 1 1
P 7000 3350
F 0 "J8" V 6892 3398 50  0000 L CNN
F 1 "Conn_01x01_Female" V 6937 3398 50  0001 L CNN
F 2 "Connector_PinSocket_2.00mm:PinSocket_1x01_P2.00mm_Vertical" H 7000 3350 50  0001 C CNN
F 3 "~" H 7000 3350 50  0001 C CNN
	1    7000 3350
	0    1    1    0   
$EndComp
Connection ~ 7000 3150
Wire Wire Line
	7000 3150 7150 3150
$Comp
L archive:Connector_Conn_01x01_Female J7
U 1 1
P 7000 2850
F 0 "J7" V 6892 2762 50  0000 R CNN
F 1 "Conn_01x01_Female" V 6847 2762 50  0001 R CNN
F 2 "Connector_PinSocket_2.00mm:PinSocket_1x01_P2.00mm_Vertical" H 7000 2850 50  0001 C CNN
F 3 "~" H 7000 2850 50  0001 C CNN
	1    7000 2850
	0    -1   -1   0   
$EndComp
Connection ~ 7000 3050
Wire Wire Line
	7000 3050 7400 3050
$Comp
L archive:Connector_Conn_01x01_Female J6
U 1 1
P 5000 3450
F 0 "J6" V 4892 3498 50  0000 L CNN
F 1 "Conn_01x01_Female" V 4937 3498 50  0001 L CNN
F 2 "Connector_PinSocket_2.00mm:PinSocket_1x01_P2.00mm_Vertical" H 5000 3450 50  0001 C CNN
F 3 "~" H 5000 3450 50  0001 C CNN
	1    5000 3450
	0    1    1    0   
$EndComp
Connection ~ 5000 3250
Wire Wire Line
	5000 3250 4600 3250
$Comp
L archive:Connector_Conn_01x01_Female J5
U 1 1
P 3150 1800
F 0 "J5" V 3042 1848 50  0000 L CNN
F 1 "Conn_01x01_Female" V 3087 1848 50  0001 L CNN
F 2 "Connector_PinSocket_2.00mm:PinSocket_1x01_P2.00mm_Vertical" H 3150 1800 50  0001 C CNN
F 3 "~" H 3150 1800 50  0001 C CNN
	1    3150 1800
	0    1    1    0   
$EndComp
Connection ~ 3150 1600
Wire Wire Line
	3150 1600 3500 1600
Wire Wire Line
	2700 4550 3500 4550
$EndSCHEMATC
